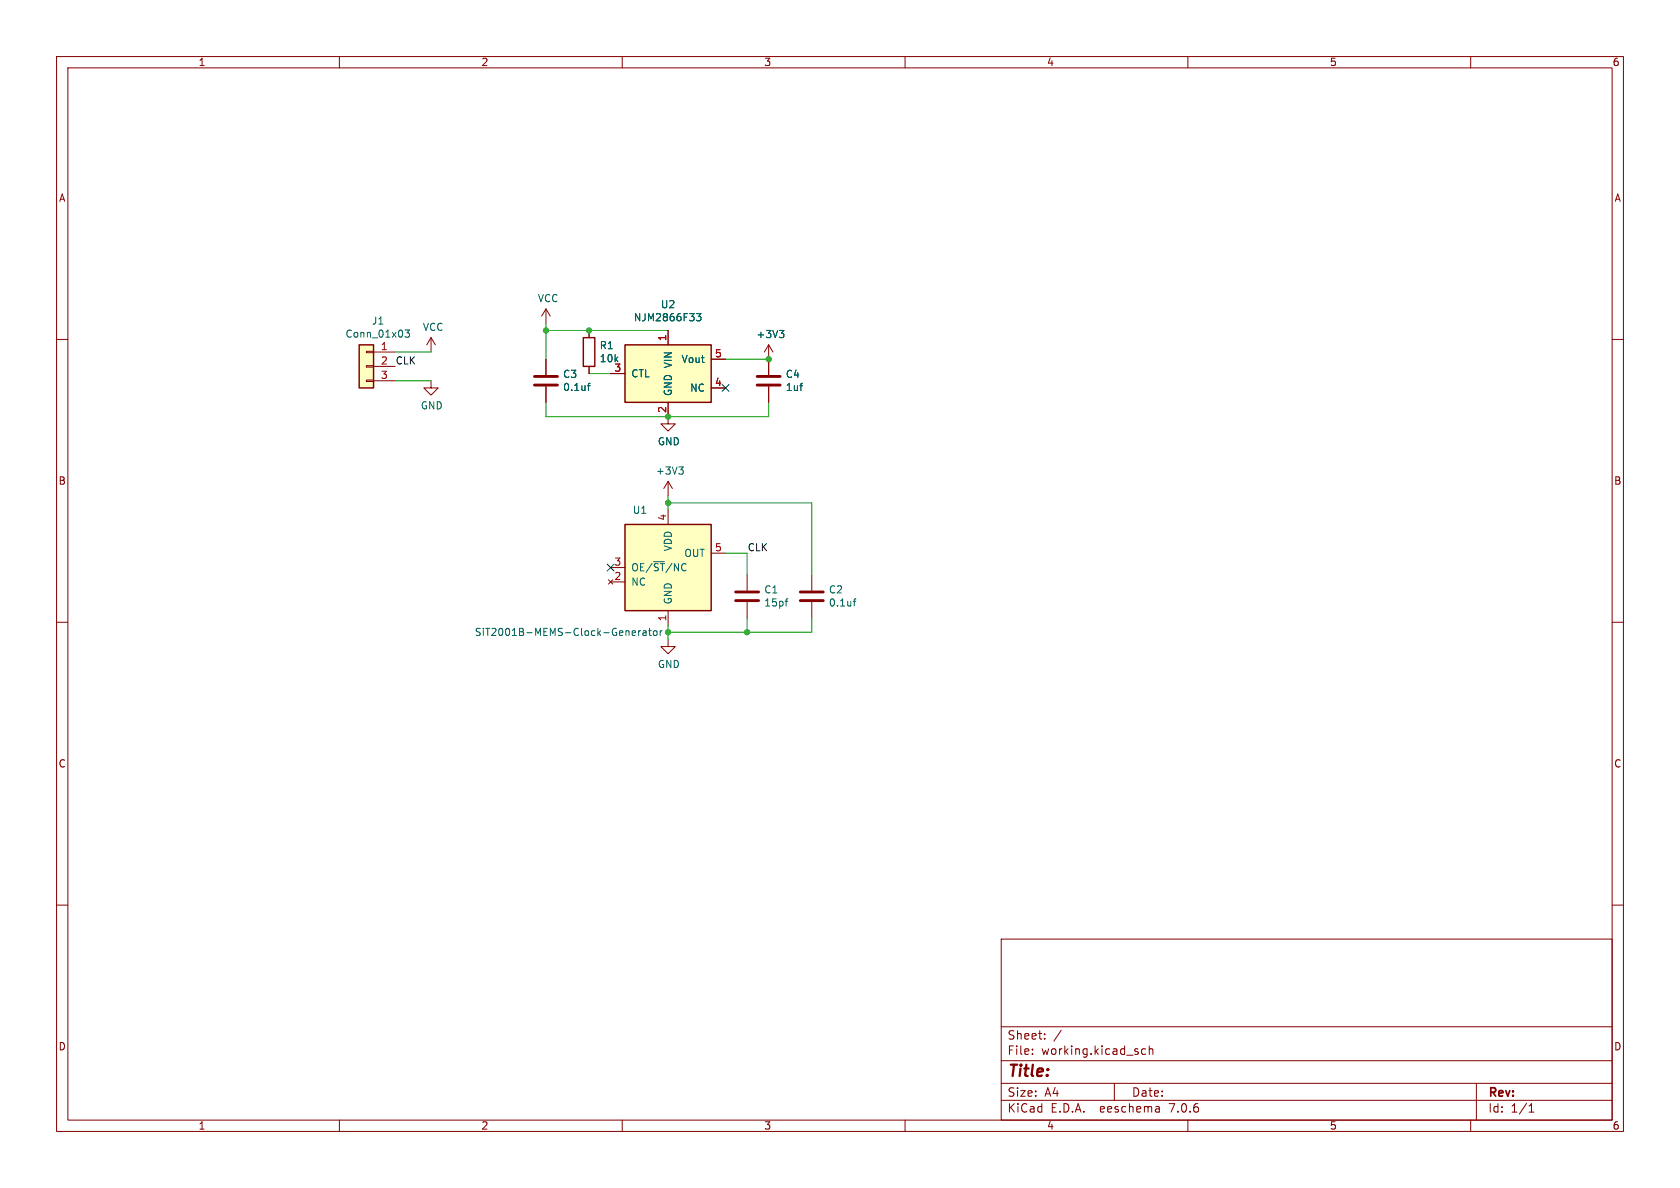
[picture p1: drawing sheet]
(kicad_sch (version 20230121) (generator eeschema)

 (paper "A4")

 (lib_symbols
  (symbol "Connector_Generic:Conn_01x03" (pin_names (offset 1.016) hide) (in_bom yes) (on_board yes)
   (property "Reference" "J" (at 0 5.08 0) (effects (font (size 1.27 1.27))))
   (property "Value" "Conn_01x03" (at 0 -5.08 0) (effects (font (size 1.27 1.27))))
   (property "Footprint" "" (at 0 0 0) (effects (font (size 1.27 1.27)) hide))
   (property "Datasheet" "~" (at 0 0 0) (effects (font (size 1.27 1.27)) hide))
   (symbol "Conn_01x03_1_1"
    (rectangle (start -1.27 -2.413) (end 0 -2.667) (stroke (width 0.1524) (type default)) (fill (type none)))
    (rectangle (start -1.27 0.127) (end 0 -0.127) (stroke (width 0.1524) (type default)) (fill (type none)))
    (rectangle (start -1.27 2.667) (end 0 2.413) (stroke (width 0.1524) (type default)) (fill (type none)))
    (rectangle (start -1.27 3.81) (end 1.27 -3.81) (stroke (width 0.254) (type default)) (fill (type background)))
    (pin passive line (at -5.08 2.54 0) (length 3.81) (name "Pin_1" (effects (font (size 1.27 1.27)))) (number "1" (effects (font (size 1.27 1.27)))))
    (pin passive line (at -5.08 0 0) (length 3.81) (name "Pin_2" (effects (font (size 1.27 1.27)))) (number "2" (effects (font (size 1.27 1.27)))))
    (pin passive line (at -5.08 -2.54 0) (length 3.81) (name "Pin_3" (effects (font (size 1.27 1.27)))) (number "3" (effects (font (size 1.27 1.27)))))))
  (symbol "Device:C" (pin_numbers hide) (pin_names (offset 0.254)) (in_bom yes) (on_board yes)
   (property "Reference" "C" (at 0.635 2.54 0) (effects (font (size 1.27 1.27)) (justify left)))
   (property "Value" "C" (at 0.635 -2.54 0) (effects (font (size 1.27 1.27)) (justify left)))
   (property "Footprint" "" (at 0.9652 -3.81 0) (effects (font (size 1.27 1.27)) hide))
   (property "Datasheet" "~" (at 0 0 0) (effects (font (size 1.27 1.27)) hide))
   (symbol "C_0_1"
    (polyline (pts (xy -2.032 -0.762) (xy 2.032 -0.762)) (stroke (width 0.508) (type default)) (fill (type none)))
    (polyline (pts (xy -2.032 0.762) (xy 2.032 0.762)) (stroke (width 0.508) (type default)) (fill (type none))))
   (symbol "C_1_1"
    (pin passive line (at 0 3.81 270) (length 2.794) (name "~" (effects (font (size 1.27 1.27)))) (number "1" (effects (font (size 1.27 1.27)))))
    (pin passive line (at 0 -3.81 90) (length 2.794) (name "~" (effects (font (size 1.27 1.27)))) (number "2" (effects (font (size 1.27 1.27)))))))
  (symbol "Device:R" (pin_numbers hide) (pin_names (offset 0)) (in_bom yes) (on_board yes)
   (property "Reference" "R" (at 2.032 0 90) (effects (font (size 1.27 1.27))))
   (property "Value" "R" (at 0 0 90) (effects (font (size 1.27 1.27))))
   (property "Footprint" "" (at -1.778 0 90) (effects (font (size 1.27 1.27)) hide))
   (property "Datasheet" "~" (at 0 0 0) (effects (font (size 1.27 1.27)) hide))
   (symbol "R_0_1"
    (rectangle (start -1.016 -2.54) (end 1.016 2.54) (stroke (width 0.254) (type default)) (fill (type none))))
   (symbol "R_1_1"
    (pin passive line (at 0 3.81 270) (length 1.27) (name "~" (effects (font (size 1.27 1.27)))) (number "1" (effects (font (size 1.27 1.27)))))
    (pin passive line (at 0 -3.81 90) (length 1.27) (name "~" (effects (font (size 1.27 1.27)))) (number "2" (effects (font (size 1.27 1.27)))))))
  (symbol "SIT2001B-breakout-rescue:NJM2866F33-my-kicad-symbols" (pin_names (offset 1.016)) (in_bom yes) (on_board yes)
   (property "Reference" "U" (at 2.54 -6.35 0) (effects (font (size 1.27 1.27))))
   (property "Value" "my-kicad-symbols_NJM2866F33" (at 8.89 6.35 0) (effects (font (size 1.27 1.27))))
   (property "Footprint" "Package_TO_SOT_SMD:SOT-23-5" (at 0 0 0) (effects (font (size 1.27 1.27)) hide))
   (property "Datasheet" "" (at 0 0 0) (effects (font (size 1.27 1.27)) hide))
   (symbol "NJM2866F33-my-kicad-symbols_0_1"
    (rectangle (start -7.62 5.08) (end 7.62 -5.08) (stroke (width 0.254) (type solid)) (fill (type background))))
   (symbol "NJM2866F33-my-kicad-symbols_1_1"
    (pin power_in line (at 0 7.62 270) (length 2.54) (name "VIN" (effects (font (size 1.27 1.27)))) (number "1" (effects (font (size 1.27 1.27)))))
    (pin power_in line (at 0 -7.62 90) (length 2.54) (name "GND" (effects (font (size 1.27 1.27)))) (number "2" (effects (font (size 1.27 1.27)))))
    (pin input line (at -10.16 0 0) (length 2.54) (name "CTL" (effects (font (size 1.27 1.27)))) (number "3" (effects (font (size 1.27 1.27)))))
    (pin input line (at 10.16 -2.54 180) (length 2.54) (name "NC" (effects (font (size 1.27 1.27)))) (number "4" (effects (font (size 1.27 1.27)))))
    (pin input line (at 10.16 2.54 180) (length 2.54) (name "Vout" (effects (font (size 1.27 1.27)))) (number "5" (effects (font (size 1.27 1.27)))))))
  (symbol "SIT2001B-breakout-rescue:SiT2001B-MEMS-Clock-Generator-my-kicad-symbols" (pin_names (offset 1.016)) (in_bom yes) (on_board yes)
   (property "Reference" "U" (at 15.24 7.62 0) (effects (font (size 1.27 1.27))))
   (property "Value" "my-kicad-symbols_SiT2001B-MEMS-Clock-Generator" (at 19.05 10.16 0) (effects (font (size 1.27 1.27))))
   (property "Footprint" "" (at 0 0 0) (effects (font (size 1.27 1.27)) hide))
   (property "Datasheet" "" (at 0 0 0) (effects (font (size 1.27 1.27)) hide))
   (symbol "SiT2001B-MEMS-Clock-Generator-my-kicad-symbols_0_1"
    (rectangle (start -7.62 7.62) (end 7.62 -7.62) (stroke (width 0.254) (type solid)) (fill (type background))))
   (symbol "SiT2001B-MEMS-Clock-Generator-my-kicad-symbols_1_1"
    (pin power_in line (at 0 -10.16 90) (length 2.54) (name "GND" (effects (font (size 1.27 1.27)))) (number "1" (effects (font (size 1.27 1.27)))))
    (pin no_connect line (at -10.16 -2.54 0) (length 2.54) (name "NC" (effects (font (size 1.27 1.27)))) (number "2" (effects (font (size 1.27 1.27)))))
    (pin passive line (at -10.16 0 0) (length 2.54) (name "OE/~{ST}/NC" (effects (font (size 1.27 1.27)))) (number "3" (effects (font (size 1.27 1.27)))))
    (pin power_in line (at 0 10.16 270) (length 2.54) (name "VDD" (effects (font (size 1.27 1.27)))) (number "4" (effects (font (size 1.27 1.27)))))
    (pin output line (at 10.16 2.54 180) (length 2.54) (name "OUT" (effects (font (size 1.27 1.27)))) (number "5" (effects (font (size 1.27 1.27)))))))
  (symbol "power:+3V3" (power) (pin_names (offset 0)) (in_bom yes) (on_board yes)
   (property "Reference" "#PWR" (at 0 -3.81 0) (effects (font (size 1.27 1.27)) hide))
   (property "Value" "+3V3" (at 0 3.556 0) (effects (font (size 1.27 1.27))))
   (property "Footprint" "" (at 0 0 0) (effects (font (size 1.27 1.27)) hide))
   (property "Datasheet" "" (at 0 0 0) (effects (font (size 1.27 1.27)) hide))
   (symbol "+3V3_0_1"
    (polyline (pts (xy -0.762 1.27) (xy 0 2.54)) (stroke (width 0) (type default)) (fill (type none)))
    (polyline (pts (xy 0 0) (xy 0 2.54)) (stroke (width 0) (type default)) (fill (type none)))
    (polyline (pts (xy 0 2.54) (xy 0.762 1.27)) (stroke (width 0) (type default)) (fill (type none))))
   (symbol "+3V3_1_1"
    (pin power_in line (at 0 0 90) (length 0) hide (name "+3V3" (effects (font (size 1.27 1.27)))) (number "1" (effects (font (size 1.27 1.27)))))))
  (symbol "power:GND" (power) (pin_names (offset 0)) (in_bom yes) (on_board yes)
   (property "Reference" "#PWR" (at 0 -6.35 0) (effects (font (size 1.27 1.27)) hide))
   (property "Value" "GND" (at 0 -3.81 0) (effects (font (size 1.27 1.27))))
   (property "Footprint" "" (at 0 0 0) (effects (font (size 1.27 1.27)) hide))
   (property "Datasheet" "" (at 0 0 0) (effects (font (size 1.27 1.27)) hide))
   (symbol "GND_0_1"
    (polyline (pts (xy 0 0) (xy 0 -1.27) (xy 1.27 -1.27) (xy 0 -2.54) (xy -1.27 -1.27) (xy 0 -1.27)) (stroke (width 0) (type default)) (fill (type none))))
   (symbol "GND_1_1"
    (pin power_in line (at 0 0 270) (length 0) hide (name "GND" (effects (font (size 1.27 1.27)))) (number "1" (effects (font (size 1.27 1.27)))))))
  (symbol "power:VCC" (power) (pin_names (offset 0)) (in_bom yes) (on_board yes)
   (property "Reference" "#PWR" (at 0 -3.81 0) (effects (font (size 1.27 1.27)) hide))
   (property "Value" "VCC" (at 0 3.81 0) (effects (font (size 1.27 1.27))))
   (property "Footprint" "" (at 0 0 0) (effects (font (size 1.27 1.27)) hide))
   (property "Datasheet" "" (at 0 0 0) (effects (font (size 1.27 1.27)) hide))
   (symbol "VCC_0_1"
    (polyline (pts (xy -0.762 1.27) (xy 0 2.54)) (stroke (width 0) (type default)) (fill (type none)))
    (polyline (pts (xy 0 0) (xy 0 2.54)) (stroke (width 0) (type default)) (fill (type none)))
    (polyline (pts (xy 0 2.54) (xy 0.762 1.27)) (stroke (width 0) (type default)) (fill (type none))))
   (symbol "VCC_1_1"
    (pin power_in line (at 0 0 90) (length 0) hide (name "VCC" (effects (font (size 1.27 1.27)))) (number "1" (effects (font (size 1.27 1.27))))))))

 (junction (at 104.14 58.42) (diameter 0) (color 0 0 0 0))
 (junction (at 135.89 63.5) (diameter 0) (color 0 0 0 0))
 (junction (at 118.11 88.9) (diameter 0) (color 0 0 0 0))
 (junction (at 118.11 73.66) (diameter 0) (color 0 0 0 0))
 (junction (at 118.11 111.76) (diameter 0) (color 0 0 0 0))
 (junction (at 96.52 58.42) (diameter 0) (color 0 0 0 0))
 (junction (at 132.08 111.76) (diameter 0) (color 0 0 0 0))

 (no_connect (at 107.95 100.33))
 (no_connect (at 128.27 68.58))

 (wire (pts (xy 104.14 58.42) (xy 96.52 58.42)) (stroke (width 0) (type default)))
 (wire (pts (xy 143.51 111.76) (xy 132.08 111.76)) (stroke (width 0) (type default)))
 (wire (pts (xy 96.52 58.42) (xy 96.52 57.15)) (stroke (width 0) (type default)))
 (wire (pts (xy 132.08 101.6) (xy 132.08 97.79)) (stroke (width 0) (type default)))
 (wire (pts (xy 132.08 97.79) (xy 128.27 97.79)) (stroke (width 0) (type default)))
 (wire (pts (xy 104.14 66.04) (xy 107.95 66.04)) (stroke (width 0) (type default)))
 (wire (pts (xy 118.11 88.9) (xy 143.51 88.9)) (stroke (width 0) (type default)))
 (wire (pts (xy 118.11 87.63) (xy 118.11 88.9)) (stroke (width 0) (type default)))
 (wire (pts (xy 118.11 73.66) (xy 135.89 73.66)) (stroke (width 0) (type default)))
 (wire (pts (xy 76.2 62.23) (xy 69.85 62.23)) (stroke (width 0) (type default)))
 (wire (pts (xy 143.51 109.22) (xy 143.51 111.76)) (stroke (width 0) (type default)))
 (wire (pts (xy 135.89 73.66) (xy 135.89 71.12)) (stroke (width 0) (type default)))
 (wire (pts (xy 96.52 71.12) (xy 96.52 73.66)) (stroke (width 0) (type default)))
 (wire (pts (xy 118.11 88.9) (xy 118.11 90.17)) (stroke (width 0) (type default)))
 (wire (pts (xy 118.11 111.76) (xy 118.11 110.49)) (stroke (width 0) (type default)))
 (wire (pts (xy 96.52 58.42) (xy 96.52 63.5)) (stroke (width 0) (type default)))
 (wire (pts (xy 143.51 88.9) (xy 143.51 101.6)) (stroke (width 0) (type default)))
 (wire (pts (xy 118.11 58.42) (xy 104.14 58.42)) (stroke (width 0) (type default)))
 (wire (pts (xy 118.11 113.03) (xy 118.11 111.76)) (stroke (width 0) (type default)))
 (wire (pts (xy 69.85 67.31) (xy 76.2 67.31)) (stroke (width 0) (type default)))
 (wire (pts (xy 132.08 111.76) (xy 132.08 109.22)) (stroke (width 0) (type default)))
 (wire (pts (xy 118.11 111.76) (xy 132.08 111.76)) (stroke (width 0) (type default)))
 (wire (pts (xy 96.52 73.66) (xy 118.11 73.66)) (stroke (width 0) (type default)))
 (wire (pts (xy 135.89 63.5) (xy 128.27 63.5)) (stroke (width 0) (type default)))

 (label "CLK" (at 69.85 64.77 0) (effects (font (size 1.27 1.27)) (justify left bottom)))
 (label "CLK" (at 132.08 97.79 0) (effects (font (size 1.27 1.27)) (justify left bottom)))

 (symbol (lib_id "SIT2001B-breakout-rescue:SiT2001B-MEMS-Clock-Generator-my-kicad-symbols") (at 118.11 100.33 0) (unit 1) (in_bom yes) (on_board yes) (dnp no)
  (property "Reference" "U1" (at 111.76 90.17 0) (effects (font (size 1.27 1.27)) (justify left)))
  (property "Value" "SiT2001B-MEMS-Clock-Generator" (at 83.82 111.76 0) (effects (font (size 1.27 1.27)) (justify left)))
  (property "Footprint" "Package_TO_SOT_SMD:SOT-23-5" (at 118.11 100.33 0) (effects (font (size 1.27 1.27)) hide))
  (property "Datasheet" "" (at 118.11 100.33 0) (effects (font (size 1.27 1.27)) hide)) (pin "1") (pin "2") (pin "3") (pin "4") (pin "5"))

 (symbol (lib_id "Device:C") (at 143.51 105.41 0) (unit 1) (in_bom yes) (on_board yes) (dnp no)
  (property "Reference" "C2" (at 146.431 104.2416 0) (effects (font (size 1.27 1.27)) (justify left)))
  (property "Value" "0.1uf" (at 146.431 106.553 0) (effects (font (size 1.27 1.27)) (justify left)))
  (property "Footprint" "Capacitor_SMD:C_0603_1608Metric" (at 144.4752 109.22 0) (effects (font (size 1.27 1.27)) hide))
  (property "Datasheet" "~" (at 143.51 105.41 0) (effects (font (size 1.27 1.27)) hide)) (pin "1") (pin "2"))

 (symbol (lib_id "Device:C") (at 132.08 105.41 0) (unit 1) (in_bom yes) (on_board yes) (dnp no)
  (property "Reference" "C1" (at 135.001 104.2416 0) (effects (font (size 1.27 1.27)) (justify left)))
  (property "Value" "15pf" (at 135.001 106.553 0) (effects (font (size 1.27 1.27)) (justify left)))
  (property "Footprint" "Capacitor_SMD:C_0603_1608Metric" (at 133.0452 109.22 0) (effects (font (size 1.27 1.27)) hide))
  (property "Datasheet" "~" (at 132.08 105.41 0) (effects (font (size 1.27 1.27)) hide)) (pin "1") (pin "2"))

 (symbol (lib_id "Connector_Generic:Conn_01x03") (at 64.77 64.77 0) (mirror y) (unit 1) (in_bom yes) (on_board yes) (dnp no)
  (property "Reference" "J1" (at 66.8528 56.7182 0) (effects (font (size 1.27 1.27))))
  (property "Value" "Conn_01x03" (at 66.8528 59.0296 0) (effects (font (size 1.27 1.27))))
  (property "Footprint" "my-kicad-footprints:Pin_1x03_P2.54mm_nosilk" (at 64.77 64.77 0) (effects (font (size 1.27 1.27)) hide))
  (property "Datasheet" "~" (at 64.77 64.77 0) (effects (font (size 1.27 1.27)) hide)) (pin "1") (pin "2") (pin "3"))

 (symbol (lib_id "power:GND") (at 118.11 113.03 0) (unit 1) (in_bom yes) (on_board yes) (dnp no)
  (property "Reference" "#PWR0101" (at 118.11 119.38 0) (effects (font (size 1.27 1.27)) hide))
  (property "Value" "GND" (at 118.237 117.4242 0) (effects (font (size 1.27 1.27))))
  (property "Footprint" "" (at 118.11 113.03 0) (effects (font (size 1.27 1.27)) hide))
  (property "Datasheet" "" (at 118.11 113.03 0) (effects (font (size 1.27 1.27)) hide)) (pin "1"))

 (symbol (lib_id "power:GND") (at 76.2 67.31 0) (unit 1) (in_bom yes) (on_board yes) (dnp no)
  (property "Reference" "#PWR0102" (at 76.2 73.66 0) (effects (font (size 1.27 1.27)) hide))
  (property "Value" "GND" (at 76.327 71.7042 0) (effects (font (size 1.27 1.27))))
  (property "Footprint" "" (at 76.2 67.31 0) (effects (font (size 1.27 1.27)) hide))
  (property "Datasheet" "" (at 76.2 67.31 0) (effects (font (size 1.27 1.27)) hide)) (pin "1"))

 (symbol (lib_id "power:+3V3") (at 135.89 63.5 0) (unit 1) (in_bom yes) (on_board yes) (dnp no)
  (property "Reference" "#PWR0103" (at 135.89 67.31 0) (effects (font (size 1.27 1.27)) hide))
  (property "Value" "+3V3" (at 136.271 59.1058 0) (effects (font (size 1.27 1.27))))
  (property "Footprint" "" (at 135.89 63.5 0) (effects (font (size 1.27 1.27)) hide))
  (property "Datasheet" "" (at 135.89 63.5 0) (effects (font (size 1.27 1.27)) hide)) (pin "1"))

 (symbol (lib_id "power:+3V3") (at 118.11 87.63 0) (unit 1) (in_bom yes) (on_board yes) (dnp no)
  (property "Reference" "#PWR0104" (at 118.11 91.44 0) (effects (font (size 1.27 1.27)) hide))
  (property "Value" "+3V3" (at 118.491 83.2358 0) (effects (font (size 1.27 1.27))))
  (property "Footprint" "" (at 118.11 87.63 0) (effects (font (size 1.27 1.27)) hide))
  (property "Datasheet" "" (at 118.11 87.63 0) (effects (font (size 1.27 1.27)) hide)) (pin "1"))

 (symbol (lib_id "SIT2001B-breakout-rescue:NJM2866F33-my-kicad-symbols") (at 118.11 66.04 0) (unit 1) (in_bom yes) (on_board yes) (dnp no)
  (property "Reference" "U2" (at 118.11 53.8226 0) (effects (font (size 1.27 1.27))))
  (property "Value" "NJM2866F33" (at 118.11 56.134 0) (effects (font (size 1.27 1.27))))
  (property "Footprint" "Package_TO_SOT_SMD:SOT-23-5" (at 118.11 66.04 0) (effects (font (size 1.27 1.27)) hide))
  (property "Datasheet" "" (at 118.11 66.04 0) (effects (font (size 1.27 1.27)) hide)) (pin "1") (pin "2") (pin "3") (pin "4") (pin "5"))

 (symbol (lib_id "Device:C") (at 96.52 67.31 0) (unit 1) (in_bom yes) (on_board yes) (dnp no)
  (property "Reference" "C3" (at 99.441 66.1416 0) (effects (font (size 1.27 1.27)) (justify left)))
  (property "Value" "0.1uf" (at 99.441 68.453 0) (effects (font (size 1.27 1.27)) (justify left)))
  (property "Footprint" "Capacitor_SMD:C_0603_1608Metric" (at 97.4852 71.12 0) (effects (font (size 1.27 1.27)) hide))
  (property "Datasheet" "~" (at 96.52 67.31 0) (effects (font (size 1.27 1.27)) hide)) (pin "1") (pin "2"))

 (symbol (lib_id "power:VCC") (at 96.52 57.15 0) (unit 1) (in_bom yes) (on_board yes) (dnp no)
  (property "Reference" "#PWR0105" (at 96.52 60.96 0) (effects (font (size 1.27 1.27)) hide))
  (property "Value" "VCC" (at 96.901 52.7558 0) (effects (font (size 1.27 1.27))))
  (property "Footprint" "" (at 96.52 57.15 0) (effects (font (size 1.27 1.27)) hide))
  (property "Datasheet" "" (at 96.52 57.15 0) (effects (font (size 1.27 1.27)) hide)) (pin "1"))

 (symbol (lib_id "Device:R") (at 104.14 62.23 0) (unit 1) (in_bom yes) (on_board yes) (dnp no)
  (property "Reference" "R1" (at 105.918 61.0616 0) (effects (font (size 1.27 1.27)) (justify left)))
  (property "Value" "10k" (at 105.918 63.373 0) (effects (font (size 1.27 1.27)) (justify left)))
  (property "Footprint" "Resistor_SMD:R_0603_1608Metric" (at 102.362 62.23 90) (effects (font (size 1.27 1.27)) hide))
  (property "Datasheet" "~" (at 104.14 62.23 0) (effects (font (size 1.27 1.27)) hide)) (pin "1") (pin "2"))

 (symbol (lib_id "power:GND") (at 118.11 73.66 0) (unit 1) (in_bom yes) (on_board yes) (dnp no)
  (property "Reference" "#PWR0106" (at 118.11 80.01 0) (effects (font (size 1.27 1.27)) hide))
  (property "Value" "GND" (at 118.237 78.0542 0) (effects (font (size 1.27 1.27))))
  (property "Footprint" "" (at 118.11 73.66 0) (effects (font (size 1.27 1.27)) hide))
  (property "Datasheet" "" (at 118.11 73.66 0) (effects (font (size 1.27 1.27)) hide)) (pin "1"))

 (symbol (lib_id "Device:C") (at 135.89 67.31 0) (unit 1) (in_bom yes) (on_board yes) (dnp no)
  (property "Reference" "C4" (at 138.811 66.1416 0) (effects (font (size 1.27 1.27)) (justify left)))
  (property "Value" "1uf" (at 138.811 68.453 0) (effects (font (size 1.27 1.27)) (justify left)))
  (property "Footprint" "Capacitor_SMD:C_0603_1608Metric" (at 136.8552 71.12 0) (effects (font (size 1.27 1.27)) hide))
  (property "Datasheet" "~" (at 135.89 67.31 0) (effects (font (size 1.27 1.27)) hide)) (pin "1") (pin "2"))

 (symbol (lib_id "power:VCC") (at 76.2 62.23 0) (unit 1) (in_bom yes) (on_board yes) (dnp no)
  (property "Reference" "#PWR0107" (at 76.2 66.04 0) (effects (font (size 1.27 1.27)) hide))
  (property "Value" "VCC" (at 76.581 57.8358 0) (effects (font (size 1.27 1.27))))
  (property "Footprint" "" (at 76.2 62.23 0) (effects (font (size 1.27 1.27)) hide))
  (property "Datasheet" "" (at 76.2 62.23 0) (effects (font (size 1.27 1.27)) hide)) (pin "1"))

 (sheet_instances (path "" (page "1"))))
